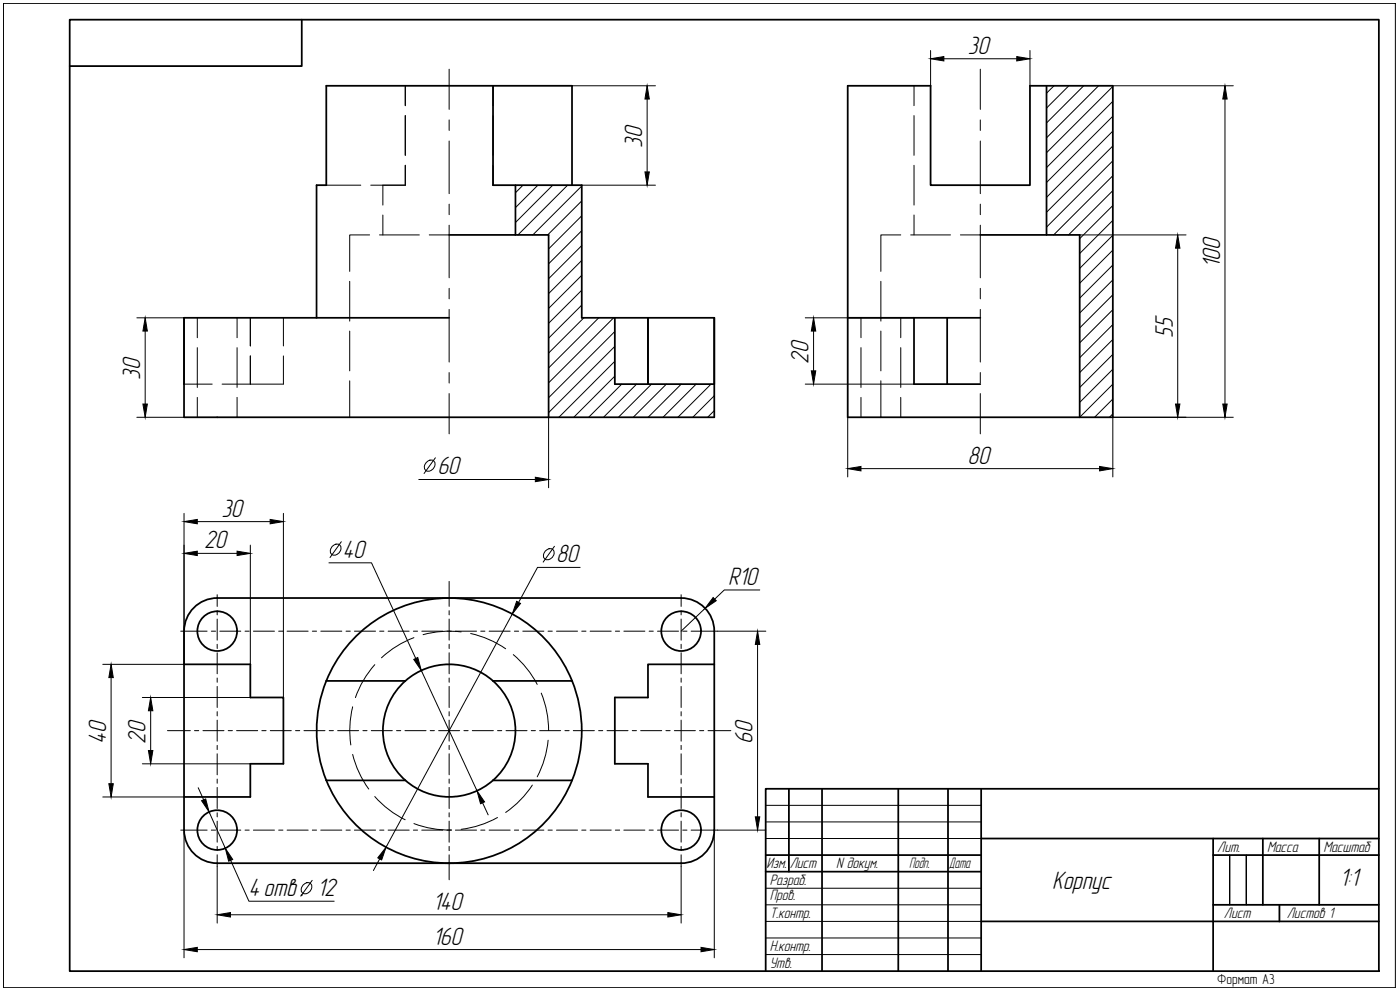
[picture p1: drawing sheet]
<svg xmlns="http://www.w3.org/2000/svg" width="420mm" height="297mm" viewBox="0 0 420 297" stroke-linecap="round" stroke-linejoin="round" font-family="sans-serif">
<!-- layer: 0 -->
<path d="M1 1h417.8v295.3h-417.8zM1 1h417.8M229.8 241.6h64.7M229.8 246.6h64.7M229.8 251.6h64.7M229.8 266.5h64.7M229.8 271.5h64.7M229.8 276.5h64.7M369 271.5v-14.9v14.9M374 271.5v-14.9v14.9M229.8 281.4h64.7M229.8 286.4h64.7" fill="none" stroke="#000" stroke-width=".3"/>
<g fill="none" stroke="#000" stroke-width=".53">
<path d="M20.9 5.9h392.9v285.5h-392.9zM90.6 5.9v13.9h-69.7M148 25.7v29.9h26.6v39.8h39.8v29.8h-159.2v-29.8h79.6M254.4 25.7h24.9v29.9h29.8v-29.9h24.9v99.5h-79.6zM314.1 25.7v44.8M154.7 55.6v14.9M171.7 55.6v-29.9h-73.8v29.9h-2.9v39.8M134.8 70.5h29.8v54.7M294.2 70.5h29.8v54.7M184.5 95.4v19.9h29.9M194.5 95.4v19.9M254.4 95.4h19.9"/>
<path d="M274.3 95.4h19.9M274.3 95.4v19.9h19.9M284.3 95.4v19.9M204.4 179.4h-139.2a9.9 9.9 0 0 0-9.9 10l-.1 9.9M204.4 179.4a9.9 9.9 0 0 1 10 10v59.7a9.9 9.9 0 0 1-10 9.9M55.2 199.3h19.9v10h10v19.9h-10v9.9h-19.9zM214.4 199.3h-19.9v10h-10v19.9h10v9.9h19.9M97.9 204.3h23.7M97.9 204.3a39.8 39.8 0 0 1 36.9-24.9 39.8 39.8 0 0 1 36.9 24.9M97.9 204.3a39.8 39.8 0 0 0 0 29.8M121.7 204.3a19.9 19.9 0 0 1 26.3 0M121.7 204.3a19.9 19.9 0 0 0 0 29.8"/>
<path d="M148 204.3a19.9 19.9 0 0 1 0 29.8M148 204.3h23.7M171.7 204.3a39.8 39.8 0 0 1 0 29.8M55.2 239.1l.1 10a9.9 9.9 0 0 0 9.9 9.9h139.2M97.9 234.1h23.7M97.9 234.1a39.8 39.8 0 0 0 36.9 24.9 39.8 39.8 0 0 0 36.9-24.9M121.7 234.1a19.9 19.9 0 0 0 26.3 0M148 234.1h23.7M236.8 236.7v24.8M246.7 236.7v54.7M269.6 236.7v54.7M284.5 236.7v54.7"/>
<path d="M294.5 236.7v54.7M413.8 236.7h-184v54.7M229.8 256.6h64.7M294.5 251.6h119.3M364.1 256.6h49.7M364.1 251.6v39.8M379 251.6v19.9M395.9 251.6v19.9M229.8 261.5h64.7M294.5 276.5h119.3M364.1 271.5h49.7M384 271.5v5"/>
<circle cx="65.2" cy="189.4" r="6"/>
<circle cx="204.4" cy="189.4" r="6"/>
<circle cx="65.2" cy="249.1" r="6"/>
<circle cx="204.4" cy="249.1" r="6"/>
</g>
<g fill="none" stroke="#000" stroke-width=".3">
<path d="M316.3 25.7l-2.2 2.3M320.8 25.7l-6.7 6.7M325.2 25.7l-11.1 11.2M329.7 25.7l-15.6 15.7M334 25.9l-19.9 19.9M334 30.4l-19.9 19.9M334 34.9l-19.9 19.9M334 39.3l-19.9 19.9M157 55.6l-2.3 2.2M161.4 55.6l-6.7 6.7M165.9 55.6l-11.2 11.2M170.4 55.6l-15 14.9"/>
<path d="M174.6 55.8l-14.7 14.7M334 43.8l-19.9 19.9M334 48.3l-19.9 19.9M334 52.7l-17.8 17.8M334 57.2l-13.3 13.3M174.6 60.3l-10.2 10.2M174.6 64.7l-10 10M174.6 69.2l-10 10M174.6 73.7l-10 9.9M174.6 78.1l-10 10M334 61.7l-10 9.9M334 66.1l-10 10"/>
<path d="M334 70.6l-10 9.9M334 75.1l-10 9.9M334 79.5l-10 10M174.6 82.6l-10 9.9M174.6 87.1l-10 9.9M174.6 91.5l-10 10M175.2 95.4l-10.6 10.5M179.7 95.4l-15.1 15M184.2 95.4l-19.6 19.5M184.5 99.5l-19.9 19.8M334 84l-10 9.9M334 88.5l-10 9.9"/>
<path d="M334 92.9l-10 10M334 97.4l-10 9.9M184.5 103.9l-19.9 19.9M184.5 108.4l-16.8 16.8M184.5 112.9l-12.3 12.3M186.6 115.3l-9.9 9.9M191.1 115.3l-10 9.9M195.5 115.3l-9.9 9.9M200 115.3l-10 9.9M204.5 115.3l-10 9.9M208.9 115.3l-9.9 9.9M213.4 115.3l-10 9.9"/>
<path d="M214.4 118.7l-6.5 6.5M334 101.9l-10 9.9M334 106.3l-10 10M334 110.8l-10 9.9M334 115.3l-10 9.9M334 119.7l-5.5 5.5M214.4 123.2l-2 2M334 124.2l-1 1"/>
</g>
<g fill="none" stroke="#000" stroke-width=".3">
<path d="M121.6 25.7v6M121.6 34.7v11.9M148 25.7v6M148 34.7v11.9M274.3 25.7v6M274.3 34.7v11.9M97.9 55.6h10.4M114.9 55.6v5.9M121.6 49.6v6h-10.3M148 49.6v6M274.3 49.6v11.9M110.9 70.5h-5.9v10.9"/>
<path d="M113.9 70.5h11.9M114.9 64.5v6M128.8 70.5h6M270.3 70.5h-5.9v10.9M273.3 70.5h11.9M274.3 64.5v6M288.2 70.5h6M59.2 95.4v5.9M71.1 95.4v5.9M75.1 95.4v8.4M85.1 95.4v8.4M105 84.4v12"/>
<path d="M105 99.3v12M258.4 95.4v5.9M264.4 84.4v12M264.4 99.3v12M270.3 95.4v5.9M55.2 115.3h8.5M59.2 104.3v11.9M59.2 119.2v6M71.1 104.3v11.9M71.1 119.2v6M75.1 106.8v8.5M85.1 106.8v8.5h-18.4"/>
<path d="M105 114.3v10.9M258.4 104.3v11.9M258.4 119.2v6M264.4 114.3v10.9M270.3 104.3v11.9M270.3 119.2v6M112.5 199.4a29.8 29.8 0 0 0-5.8 9.9M124.2 191.3a29.8 29.8 0 0 0-9.7 6.1M138.4 189.6a29.8 29.8 0 0 0-11.4 .8M141.2 190.1a29.8 29.8 0 0 1 10.6 4.6M154 196.4a29.8 29.8 0 0 1 7.2 8.9M105.8 212.1a29.8 29.8 0 0 0-.5 11.4"/>
<path d="M162.4 208a29.8 29.8 0 0 1 2.2 11.2M105.8 226.4a29.8 29.8 0 0 0 4.9 10.3M112.5 239a29.8 29.8 0 0 0 9.1 7M159.8 235.6a29.8 29.8 0 0 1-8 8.2M164.5 222.1a29.8 29.8 0 0 1-3.3 11M124.2 247.1a29.8 29.8 0 0 0 11.3 1.9M149.3 245.3a29.8 29.8 0 0 1-10.9 3.5"/>
</g>
<g fill="none" stroke="#000" stroke-width=".3">
<path d="M134.8 20.8v12M134.8 36v3.1M294.2 20.8v12M294.2 36v3.1M134.8 42.3v15.8M294.2 42.3v15.8M134.8 61.3v3.1M134.8 67.6v15.8M294.2 61.3v3.1M294.2 67.6v15.8M134.8 86.5v3.2M134.8 92.8v15.8"/>
<path d="M294.2 86.5v3.2M294.2 92.8v15.8M134.8 111.8v3.1M134.8 118.1v12.1M294.2 111.8v3.1M294.2 118.1v12.1M65.2 178.4v3.5M134.8 174.5v7.4M204.4 178.4v3.5M54.2 189.4h8M63.4 189.4h1.3M65.2 183.2v1.3"/>
<path d="M65.2 185.7v6.4M65.2 193.3v1.3M65.2 195.9v6.3M66 189.4h6.3M73.5 189.4h1.3M76.1 189.4h6.3M83.6 189.4h1.3M86.2 189.4h6.3M93.7 189.4h1.3M96.3 189.4h6.3M103.9 189.4h1.2M106.4 189.4h6.3"/>
<path d="M113.9 189.4h1.3M116.5 189.4h6.3M124.1 189.4h1.2M126.6 189.4h6.3M134.2 189.4h1.2M134.8 183.2v1.3M134.8 185.7v6.4M134.8 193.3v1.3M134.8 195.9v6.3M136.7 189.4h6.3M144.3 189.4h1.2M146.8 189.4h6.3"/>
<path d="M154.4 189.4h1.2M156.9 189.4h6.3M164.5 189.4h1.2M167 189.4h6.3M174.6 189.4h1.3M177.1 189.4h6.3M184.7 189.4h1.3M187.2 189.4h6.3M194.8 189.4h1.3M197.3 189.4h6.3M204.4 183.2v1.3M204.4 185.7v6.4"/>
<path d="M204.4 193.3v1.3M204.4 195.9v6.3M204.9 189.4h1.3M207.4 189.4h8M50.3 219.2h6.8M58.4 219.2h1.2M60.9 219.2h6.3M65.2 203.4v1.3M65.2 206v6.3M65.2 213.5v1.3M65.2 216.1v6.3M68.5 219.2h1.3"/>
<path d="M71 219.2h6.3M78.6 219.2h1.2M81.1 219.2h6.3M88.7 219.2h1.2M91.2 219.2h6.3M98.8 219.2h1.3M101.3 219.2h6.3M108.9 219.2h1.3M111.4 219.2h6.3M119 219.2h1.3M121.5 219.2h6.4M129.1 219.2h1.3"/>
<path d="M131.6 219.2h6.4M134.8 203.4v1.3M134.8 206v6.3M134.8 213.5v1.3M134.8 216.1v6.3M139.2 219.2h1.3M141.7 219.2h6.4M149.3 219.2h1.3M151.9 219.2h6.3M159.4 219.2h1.3M162 219.2h6.3M169.5 219.2h1.3"/>
<path d="M172 219.2h6.4M179.6 219.2h1.3M182.2 219.2h6.3M189.7 219.2h1.3M192.3 219.2h6.3M199.8 219.2h1.3M202.4 219.2h6.3M204.4 203.4v1.3M204.4 206v6.3M204.4 213.5v1.3M204.4 216.1v6.3M210 219.2h1.2"/>
<path d="M212.5 219.2h6.8M65.2 223.6v1.3M65.2 226.2v6.3M65.2 233.7v1.3M65.2 236.3v6.3M134.8 223.6v1.3M134.8 226.2v6.3M134.8 233.7v1.3M134.8 236.3v6.3M204.4 223.6v1.3M204.4 226.2v6.3M204.4 233.7v1.3"/>
<path d="M204.4 236.3v6.3M54.2 249.1h8M63.4 249.1h1.3M65.2 243.9v1.2M65.2 246.4v6.3M65.2 254v1.2M65.2 256.5v3.5M66 249.1h6.3M73.5 249.1h1.3M76.1 249.1h6.3M83.6 249.1h1.3M86.2 249.1h6.3"/>
<path d="M93.7 249.1h1.3M96.3 249.1h6.3M103.9 249.1h1.2M106.4 249.1h6.3M113.9 249.1h1.3M116.5 249.1h6.3M124.1 249.1h1.2M126.6 249.1h6.3M134.2 249.1h1.2M134.8 243.9v1.2M134.8 246.4v6.3M134.8 254v1.2"/>
<path d="M134.8 256.5v7.5M136.7 249.1h6.3M144.3 249.1h1.2M146.8 249.1h6.3M154.4 249.1h1.2M156.9 249.1h6.3M164.5 249.1h1.2M167 249.1h6.3M174.6 249.1h1.3M177.1 249.1h6.3M184.7 249.1h1.3M187.2 249.1h6.3"/>
<path d="M194.8 249.1h1.3M197.3 249.1h6.3M204.4 243.9v1.2M204.4 246.4v6.3M204.4 254v1.2M204.4 256.5v3.5M204.9 249.1h1.3M207.4 249.1h8"/>
</g>
<g fill="none" stroke="#000" stroke-width=".3">
<path d="M279.3 15.2v10.5M283.3 17.6h21.8M309.1 15.2v10.5M171.7 25.7h25M194.2 29.7v21.9M334 25.7h36.1M367.6 29.7v91.5M174.6 55.6h22.1M324 70.5h31.9M353.4 74.5v46.7M41.1 95.4h14.1M43.6 99.3v21.9"/>
<path d="M241.7 95.4h32.6M244.2 99.3v12M241.7 115.3h32.6M41.1 125.2h14.1M127.9 138.8a1.53 1.53 0 0 1 2.6 0 2.05 2.05 0 0 1-2.8 2.3 1.7 1.7 0 0 1 .2-2.3zM130.7 137.4l-3.4 4.7M164.6 125.2v21.1M254.4 125.2v17.9M370.1 125.2h-36.1v17.9M55.2 154v45.3h-24.4M59.2 156.5h21.9M85.1 154v55.3"/>
<path d="M125.7 143.9h35M258.4 140.6h71.6M59.2 166h11.9M75.1 163.6v35.7M98.7 168.9h12.8l13.3 28.6M99.7 164a1.55 1.55 0 0 1 2.6 0 2.03 2.03 0 0 1-.7 2 2.03 2.03 0 0 1-2.1 .3 1.72 1.72 0 0 1 .2-2.3zM102.4 162.5l-3.4 4.8M163.6 165.3a1.55 1.55 0 0 1 2.7 0 2.02 2.02 0 0 1-.7 2.1 2.02 2.02 0 0 1-2.1 .3 1.72 1.72 0 0 1 .1-2.4zM166.4 163.9l-3.4 4.8M174.1 170.2h-12.8l-5.7 10.5M228 177h-10.6l-2.9 2.8M153.7 184.2l-37.8 70"/>
<path d="M211.6 182.5l-7.2 6.9M215.4 189.4h14.4M227.4 193.4v51.7M33.3 203.3v31.8M42.7 209.3h32.4M45.2 213.3v11.9M126.4 201.2l16.8 36.1M30.8 239.1h24.4M42.7 229.2h32.4M59.5 236.3l1.6 3.7M55.2 249.1v38.3M62.7 243.6l4.9 10.9"/>
<path d="M65.2 260v17M69.2 258.1l5.5 12.3h25.6M113.9 257.7l-1.8 3.5M144.8 240.9l1.7 3.6M204.4 260v17M214.4 249.1v38.3M215.4 249.1h14.4M69.2 274.5h131.2M90.9 265.6a1.53 1.53 0 0 1 2.6 0 2.05 2.05 0 0 1-2.7 2.3 1.75 1.75 0 0 1 .1-2.3zM93.7 264.1l-3.4 4.8M59.2 284.9h151.2"/>
</g>
<g fill="#000" stroke="#000" stroke-width=".3">
<path d="M279.3 17.6l4-.6v1.3zM305.1 17l4 .6-4 .7zM194.2 25.7l.7 4h-1.3zM367.6 25.7l.7 4h-1.3zM193.6 51.6h1.3l-.7 4zM353.4 70.5l.7 4h-1.3zM43.6 95.4l.6 3.9h-1.3zM244.2 95.4l.6 3.9h-1.3zM243.5 111.3h1.3l-.6 4zM42.9 121.2h1.3l-.6 4zM254.4 140.6l4-.6v1.3zM330 140l4 .6-4 .7z"/>
<path d="M352.8 121.2h1.3l-.7 4zM367 121.2h1.3l-.7 4zM55.2 156.5l4-.6v1.3zM81.1 155.9l4 .6-4 .7zM160.7 143.2l3.9 .7-3.9 .6zM55.2 166l4-.6v1.3zM71.1 165.4l4 .6-4 .7zM214 179.3l1 .9-3.4 2.3zM124.2 197.8l1.2-.5 1 3.9zM155.1 180.4l1.1 .7-2.5 3.1zM227.4 189.4l.6 4h-1.3zM33.3 199.3l.7 4h-1.3z"/>
<path d="M45.2 209.3l.7 4h-1.4zM32.7 235.1h1.3l-.7 4zM44.5 225.2h1.4l-.7 4zM60.5 240.2l1.2-.5 1 3.9zM67.6 254.5l2.2 3.4-1.2 .5zM115.9 254.2l-1.4 3.8-1.1-.6zM143.2 237.3l2.2 3.3-1.2 .6zM226.7 245.1h1.3l-.6 4zM65.2 274.5l4-.7v1.3zM200.4 273.8l4 .7-4 .6zM55.2 284.9l4-.7v1.4zM210.4 284.2l4 .7-4 .7z"/>
</g>
<g font-size="7.8">
<text x="290.5" y="16.2">30</text>
<text x="192.7" y="44.3" transform="rotate(-90 192.7 44.3)">30</text>
<text x="366.1" y="80.4" transform="rotate(-90 366.1 80.4)">100</text>
<text x="352" y="101.3" transform="rotate(-90 352 101.3)">55</text>
<text x="42.1" y="114" transform="rotate(-90 42.1 114)">30</text>
<text x="242.7" y="109.2" transform="rotate(-90 242.7 109.2)">20</text>
<text x="131.3" y="142.4">60</text>
<text x="290.3" y="139.1">80</text>
<text x="66.4" y="155">30</text>
<text x="61.3" y="164.5">20</text>
<text x="102.8" y="167.4">40</text>
<text x="166.9" y="168.7">80</text>
<text x="218.5" y="175.5">R10</text>
<text x="31.8" y="223.1" transform="rotate(-90 31.8 223.1)">40</text>
<text x="43.7" y="223.1" transform="rotate(-90 43.7 223.1)">20</text>
<text x="225.9" y="223.1" transform="rotate(-90 225.9 223.1)">60</text>
<text x="74.6" y="268.9">4 отв . 12</text>
<text x="315.8" y="266.7">Корпус</text>
<text x="402.1" y="265.8">1:1</text>
<text x="129.9" y="273">140</text>
<text x="129.9" y="283.4">160</text>
</g>
<g font-size="4.7">
<text x="365.3" y="255.6">Лит.</text>
<text x="380.2" y="255.6">Масса</text>
<text x="397.2" y="255.6">Масштаб</text>
<text x="230" y="260.5">Изм.</text>
<text x="237" y="260.5">Лист</text>
<text x="250.9" y="260.5">N докум.</text>
<text x="272.8" y="260.5">Подп.</text>
<text x="284.8" y="260.5">Дата</text>
<text x="231" y="265.5">Разраб.</text>
<text x="231" y="270.1">Пров.</text>
<text x="231" y="275.5">Т.контр.</text>
<text x="367.3" y="275.5">Лист</text>
<text x="386.2" y="275.5">Листов 1</text>
<text x="231" y="285.4">Н.контр.</text>
<text x="231" y="290.4">Утв.</text>
</g>
<text font-size="4.4" x="365.3" y="295.4">Формат А3</text>
</svg>
